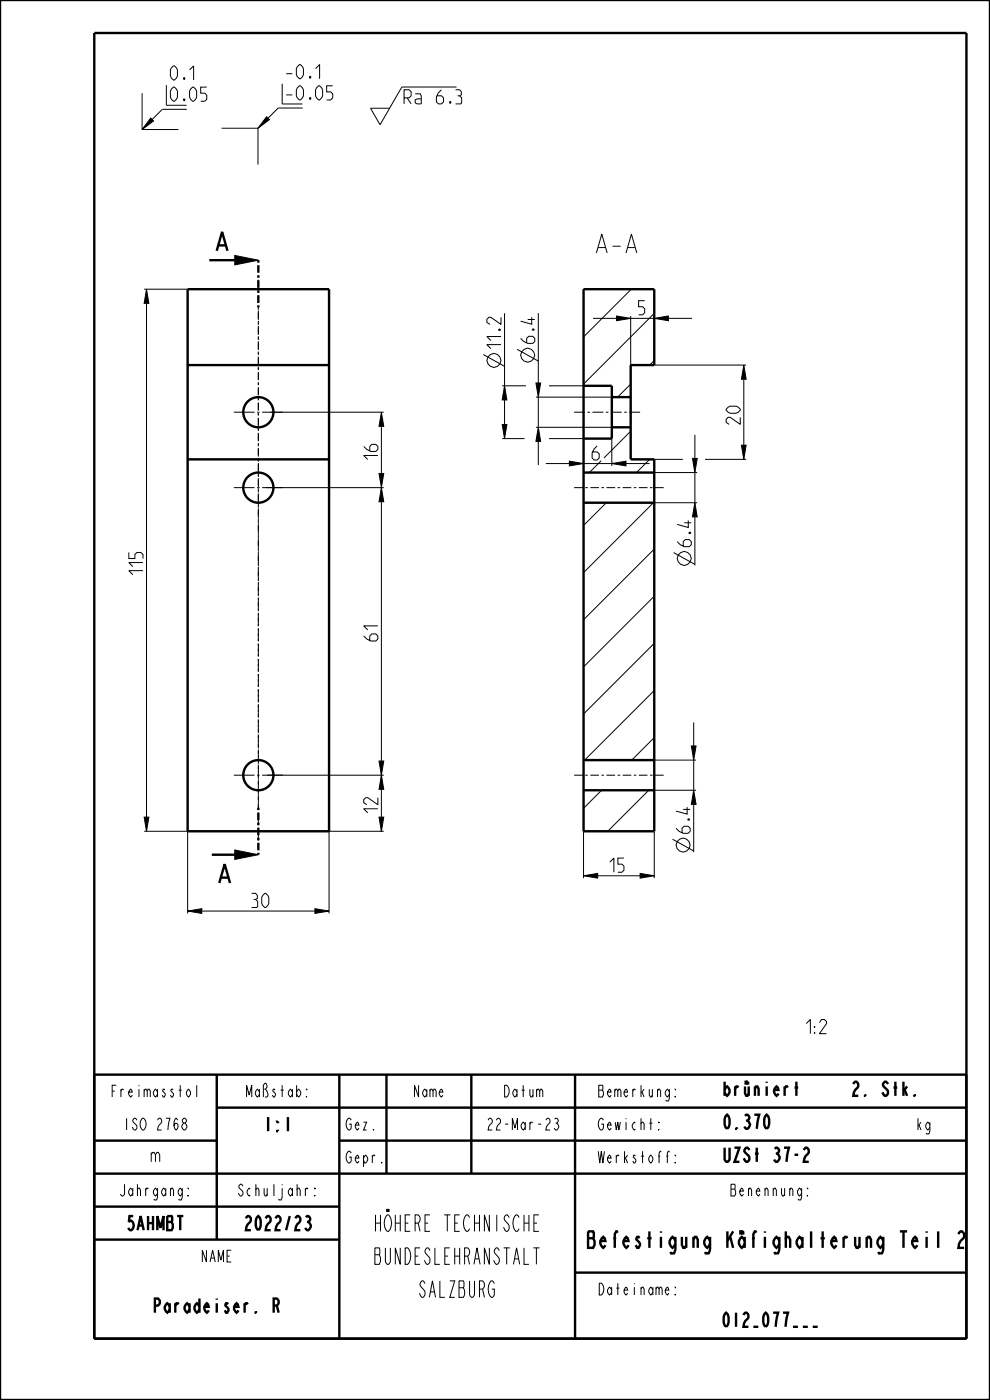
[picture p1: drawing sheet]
<svg xmlns="http://www.w3.org/2000/svg" width="210mm" height="297mm" viewBox="0 0 210 297" stroke-linecap="round" stroke-linejoin="round" font-family="sans-serif">
<g fill="#000">
<path d="M32 25.1l.6 .6-2.5 1.8zM56.5 24.8l.6 .6-2.4 1.8zM49.8 54.2l5 1-5 1zM31.1 61.3l.5 3h-1zM130.8 67l3 .5-3 .5zM138.8 67.5l3-.5v1zM157.8 77.4l.5 3h-1zM80.9 87.4l.5 3h-1zM107 81.8l.5 3h-1zM106.5 90h1l-.5 3zM113.7 81.2h1l-.5 3zM114.2 90.6l.5 3h-1z"/>
<path d="M120.8 97.8l3 .5-3 .5zM129.8 98.3l3-.5v1zM157.3 94.4h1l-.5 3zM80.9 103.4l.5 3h-1zM80.4 100.4h1l-.5 3zM146.9 97.2h1l-.5 3zM147.4 106.6l.5 3h-1zM30.6 173.3h1l-.5 3zM80.9 164.4l.5 3h-1zM80.4 173.3h1l-.5 3zM80.4 161.4h1l-.5 3zM147.1 167.6l.5 3h-1z"/>
<path d="M146.6 158.2h1l-.5 3zM39.8 193.3l3-.5v1zM49.8 180.3l5 1-5 1zM66.8 192.8l3 .5-3 .5zM123.8 185.8l3-.5v1zM135.8 185.3l3 .5-3 .5z"/>
</g>
<g fill="none" stroke="#000" stroke-width=".21">
<path d="M30.1 19.8v7.7M96.8 18.5h-11.6l-4.6 8-2-3.5h4M30.1 27.5h7.8M32 25.1l.6 .6-2.5 1.8zM39.6 23.2h-5.2l-4.3 4.3M47 27.2h7.7M54.7 27.2v7.7M56.5 24.8l.6 .6-2.4 1.8zM64.2 22.9h-5.2l-4.3 4.3M49.8 54.2l5 1-5 1zM30.6 61.3h9.2M31.1 61.3l.5 3h-1z"/>
<path d="M31.1 64.3v109M102.5 75.2l4.5 2.5M107 66.5v15.3M109.7 74.1l4.5 2.5M114.2 66.4v14.8M123.9 61.3l-.1 .2M125.8 67.5h5M130.8 67l3 .5-3 .5zM133.8 67v10.4M133.8 67.5h5M133.9 61.3l-10.1 10.2M138.8 67.5l3-.5v1z"/>
<path d="M138.8 66.5l-15 15M138.8 76.5l-1 .9M138.8 77.4h19.5M141.8 67.5h5M157.8 77.4l.5 3h-1zM57.4 87.4h24M80.9 87.4l.5 3h-1zM80.9 90.4v10M106.5 90h1l-.5 3zM106.5 93h4.8M106.5 81.8h5.1M107 81.8l.5 3h-1z"/>
<path d="M107 84.8v5.2M113.7 81.2h1l-.5 3zM113.7 90.6h16.1M113.7 84.2h16.1M114.2 90.6l.5 3h-1zM114.2 84.2v6.4M114.2 93.6v5M115.8 98.3h5M116.4 93h7.4M116.4 81.8h7.4M120.8 97.8l3 .5-3 .5zM123.8 98.3h6"/>
<path d="M127.5 97.7l-2.5 2.5M129.8 98.3l3-.5v1zM129.8 93v5.8M132.8 98.3h5M133.8 81.5l-2.8 2.7M133.8 91.5l-5.7 5.6M137.8 97.4l-2.8 2.8M138.8 97.4h6M146.9 97.2h1l-.5 3zM147.4 92.2v5M149.6 97.4h8.7M157.3 94.4h1l-.5 3z"/>
<path d="M157.8 80.4v14M56.4 103.4h25M80.4 100.4h1l-.5 3zM80.9 103.4l.5 3h-1zM80.9 103.4v72.9M128.6 106.6l-4.8 4.9M138.6 106.6l-14.8 14.9M138.8 116.5l-15 15M138.8 106.6h9.1M138.8 100.2h9.1M142.9 117.2l4.5 2.5M147.4 106.6l.5 3h-1z"/>
<path d="M147.4 100.2v6.4M147.4 109.6v10.4M138.8 126.5l-15 15M138.8 136.5l-15 15M138.8 146.5l-14.8 14.7M138.8 156.5l-4.8 4.7M146.6 158.2h1l-.5 3zM147.1 153.2v5M30.6 173.3h1l-.5 3zM30.6 176.3h9.2v17.5M56.7 164.4h24.7M80.4 173.3h1l-.5 3z"/>
<path d="M80.4 161.4h1l-.5 3zM80.9 164.4l.5 3h-1zM81.4 176.3h-11.6v17.5M123.8 176.3v10M127.6 167.6l-3.8 3.9M137.6 167.6l-8.7 8.7M138.8 167.6h8.8M138.8 161.2h8.8M138.8 176.3v10M142.6 178l4.5 2.5M147.1 167.6l.5 3h-1zM147.1 161.2v6.4"/>
<path d="M147.1 170.6v10.2M39.8 193.3l3-.5v1zM42.8 193.3h24M49.8 180.3l5 1-5 1zM66.8 192.8l3 .5-3 .5zM123.8 185.8l3-.5v1zM126.8 185.8h9M135.8 185.3l3 .5-3 .5z"/>
<circle cx="104.8" cy="76.5" r="1.47"/>
<circle cx="111.9" cy="75.4" r="1.47"/>
<circle cx="145.1" cy="118.5" r="1.47"/>
<circle cx="144.9" cy="179.3" r="1.47"/>
</g>
<g fill="none" stroke="#000" stroke-width=".51">
<path d="M0 0h210v297h-210zM20 7h185v277h-185zM44.4 55.2h5.4M46 53.2l1.1-4 1.2 4M46.3 52.1h1.6M39.8 61.3h30v115h-30zM39.8 77.4h30M123.8 61.3h15v16.1h-5v20h5v78.9h-15zM39.8 97.4h30M123.8 81.8h6v11.2h-6M129.8 90.6h4M129.8 84.2h4"/>
<path d="M123.8 106.6h15M123.8 100.2h15M123.8 167.6h15M123.8 161.2h15M44.9 181.3h4.9M46.5 187.3l1.2-4 1.1 4M46.9 186.2h1.5M20 228h185v56M46 235h159M46 228v35M72 228v56M82 228v21"/>
<path d="M100 228v21M122 228v56M181 230l.4-.5h.3a1 1 0 0 1-.3 1.7l-.4 1.3h1.1M20 242h26M20 249h185M20 256h52M72 242h133M20 263h52M122 270h83"/>
</g>
<path d="M54.8 55.2v10M54.8 171.3v10" fill="none" stroke="#000" stroke-width=".51" stroke-dasharray=".5 .5 1.6 .5" stroke-linecap="butt"/>
<path d="M54.8 65.2v106.1" fill="none" stroke="#000" stroke-width=".21" stroke-dasharray=".5 .5 1.6 .5" stroke-linecap="butt"/>
<!-- layer: A_ACHSEN -->
<g fill="none" stroke="#000" stroke-width=".21">
<path d="M54.8 59.3v1.7M54.8 61.5v.6M54.8 62.6v1.7M54.8 64.8v.5M54.8 65.9v1.6M54.8 68.1v.5M54.8 69.1v1.7M54.8 71.3v.6M54.8 72.4v1.6M54.8 74.6v.5M54.8 75.6v1.7M54.8 77.8v.6"/>
<path d="M54.8 78.9v1.7M49.6 87.4h4.4M54.5 87.4h.6M54.8 81.1v.5M54.8 82.2v1.6M54.8 84.4v.5M54.8 85.4v1.7M54.8 87.6v.6M54.8 88.7v1.6M54.8 90.9v.5M54.8 91.9v1.7M54.8 94.1v.6"/>
<path d="M54.8 95.2v1.7M54.8 97.4v.5M54.8 98.5v1.6M55.6 87.4h4.4M121.8 87.4h2.3M124.6 87.4h.5M125.7 87.4h2.3M128.5 87.4h.5M129.6 87.4h2.3M132.4 87.4h.5M133.5 87.4h2.3M49.6 103.4h4.4"/>
<path d="M54.5 103.4h.6M54.8 100.7v.5M54.8 101.7v1.7M54.8 103.9v.5M54.8 105v1.6M54.8 107.2v.5M54.8 108.2v1.7M54.8 110.4v.6M54.8 111.5v1.7M54.8 113.7v.5M54.8 114.8v1.6M54.8 117v.5"/>
<path d="M54.8 118v1.7M55.6 103.4h4.4M121.8 103.4h1.8M124.1 103.4h.6M125.2 103.4h1.8M127.6 103.4h.5M128.6 103.4h1.9M131 103.4h.5M132.1 103.4h1.8M134.4 103.4h.6M135.5 103.4h1.8M137.9 103.4h.5"/>
<path d="M138.9 103.4h1.9M54.8 120.2v.5M54.8 121.3v1.6M54.8 123.5v.5M54.8 124.5v1.7M54.8 126.7v.6M54.8 127.8v1.7M54.8 130v.5M54.8 131.1v1.6M54.8 133.2v.6M54.8 134.3v1.7M54.8 136.5v.5"/>
<path d="M54.8 137.6v1.6M54.8 139.8v.5M54.8 140.8v1.7M54.8 143v.6M54.8 144.1v1.7M54.8 146.3v.5M54.8 147.4v1.6M54.8 149.5v.6M54.8 150.6v1.7M54.8 152.8v.5M54.8 153.9v1.6M54.8 156.1v.5"/>
<path d="M54.8 157.1v1.7M54.8 159.3v.6M49.6 164.4h4.4M54.5 164.4h.6M54.8 160.4v1.7M54.8 162.6v.5M54.8 163.6v1.7M54.8 165.8v.6M54.8 166.9v1.7M54.8 169.1v.5M54.8 170.2v1.6M54.8 172.4v.5"/>
<path d="M54.8 173.4v1.7M54.8 175.6v.6M54.8 176.7v1.6M55.6 164.4h4.4M121.8 164.4h1.8M124.1 164.4h.6M125.2 164.4h1.8M127.6 164.4h.5M128.6 164.4h1.9M131 164.4h.5M132.1 164.4h1.8M134.4 164.4h.6"/>
<path d="M135.5 164.4h1.8M137.9 164.4h.5M138.9 164.4h1.9"/>
</g>
<g fill="none" stroke="#000" stroke-width=".51">
<circle cx="54.8" cy="87.4" r="3.2"/>
<circle cx="54.8" cy="103.4" r="3.2"/>
<circle cx="54.8" cy="164.4" r="3.2"/>
</g>
<text font-size="5.2" x="126.9" y="53.7">A-A</text>
<g font-size="4.6">
<text x="77.1" y="261.2">HÖHERE TECHNISCHE</text>
<text x="77.1" y="268.2">BUNDESLEHRANSTALT</text>
<text x="119.8" y="264.7">Befestigung Käfighalterung Teil 2</text>
<text x="87.6" y="275.2">SALZBURG</text>
</g>
<g font-size="3.9">
<text x="36.1" y="17">0.1</text>
<text x="60.7" y="16.7">-0.1</text>
<text x="36.1" y="21.5">0.05</text>
<text x="60.7" y="21.2">-0.05</text>
<text x="85.7" y="22">Ra 6.3</text>
<text x="135.5" y="66.8">5</text>
<text x="106.3" y="74" transform="rotate(-90 106.3 74)">11.2</text>
<text x="113.4" y="72.8" transform="rotate(-90 113.4 72.8)">6.4</text>
<text x="157" y="90" transform="rotate(-90 157 90)">20</text>
<text x="80.2" y="97.5" transform="rotate(-90 80.2 97.5)">16</text>
<text x="125.6" y="97.6">6</text>
<text x="146.6" y="116" transform="rotate(-90 146.6 116)">6.4</text>
<text x="30.3" y="121.9" transform="rotate(-90 30.3 121.9)">115</text>
<text x="80.2" y="136" transform="rotate(-90 80.2 136)">61</text>
<text x="80.2" y="172.4" transform="rotate(-90 80.2 172.4)">12</text>
<text x="146.4" y="176.8" transform="rotate(-90 146.4 176.8)">6.4</text>
<text x="129.4" y="185">15</text>
<text x="53.4" y="192.5">30</text>
<text x="169.2" y="219.3">1:2</text>
<text x="153.2" y="232.5">brüniert</text>
<text x="183.6" y="232.5">2. Stk.</text>
<text x="55.5" y="240">1:1</text>
<text x="153.2" y="239.5">0.370</text>
<text x="31.6" y="246.5">m</text>
<text x="153.2" y="246.5">UZSt 37-2</text>
<text x="26" y="261">5AHMBT</text>
<text x="50.8" y="261">2022/23</text>
<text x="30.8" y="278.5">Paradeiser. R</text>
<text x="151.8" y="281.5">012_077___</text>
</g>
<g font-size="3.3">
<text x="22.3" y="232.7">Freimasstol</text>
<text x="51.2" y="232.7">Maßstab:</text>
<text x="87.1" y="232.7">Name</text>
<text x="106.1" y="232.7">Datum</text>
<text x="127.1" y="232.7">Bemerkung:</text>
<text x="25.2" y="239.7">ISO 2768</text>
<text x="73.2" y="239.7">Gez.</text>
<text x="102.2" y="239.7">22-Mar-23</text>
<text x="127.1" y="239.7">Gewicht:</text>
<text x="194.2" y="239.7">kg</text>
<text x="73.2" y="246.7">Gepr.</text>
<text x="127.1" y="246.7">Werkstoff:</text>
<text x="24.2" y="253.7">Jahrgang:</text>
<text x="49.2" y="253.7">Schuljahr:</text>
<text x="153.7" y="253.7">Benennung:</text>
<text x="42.1" y="267.7">NAME</text>
<text x="127.1" y="274.7">Dateiname:</text>
</g>
</svg>
